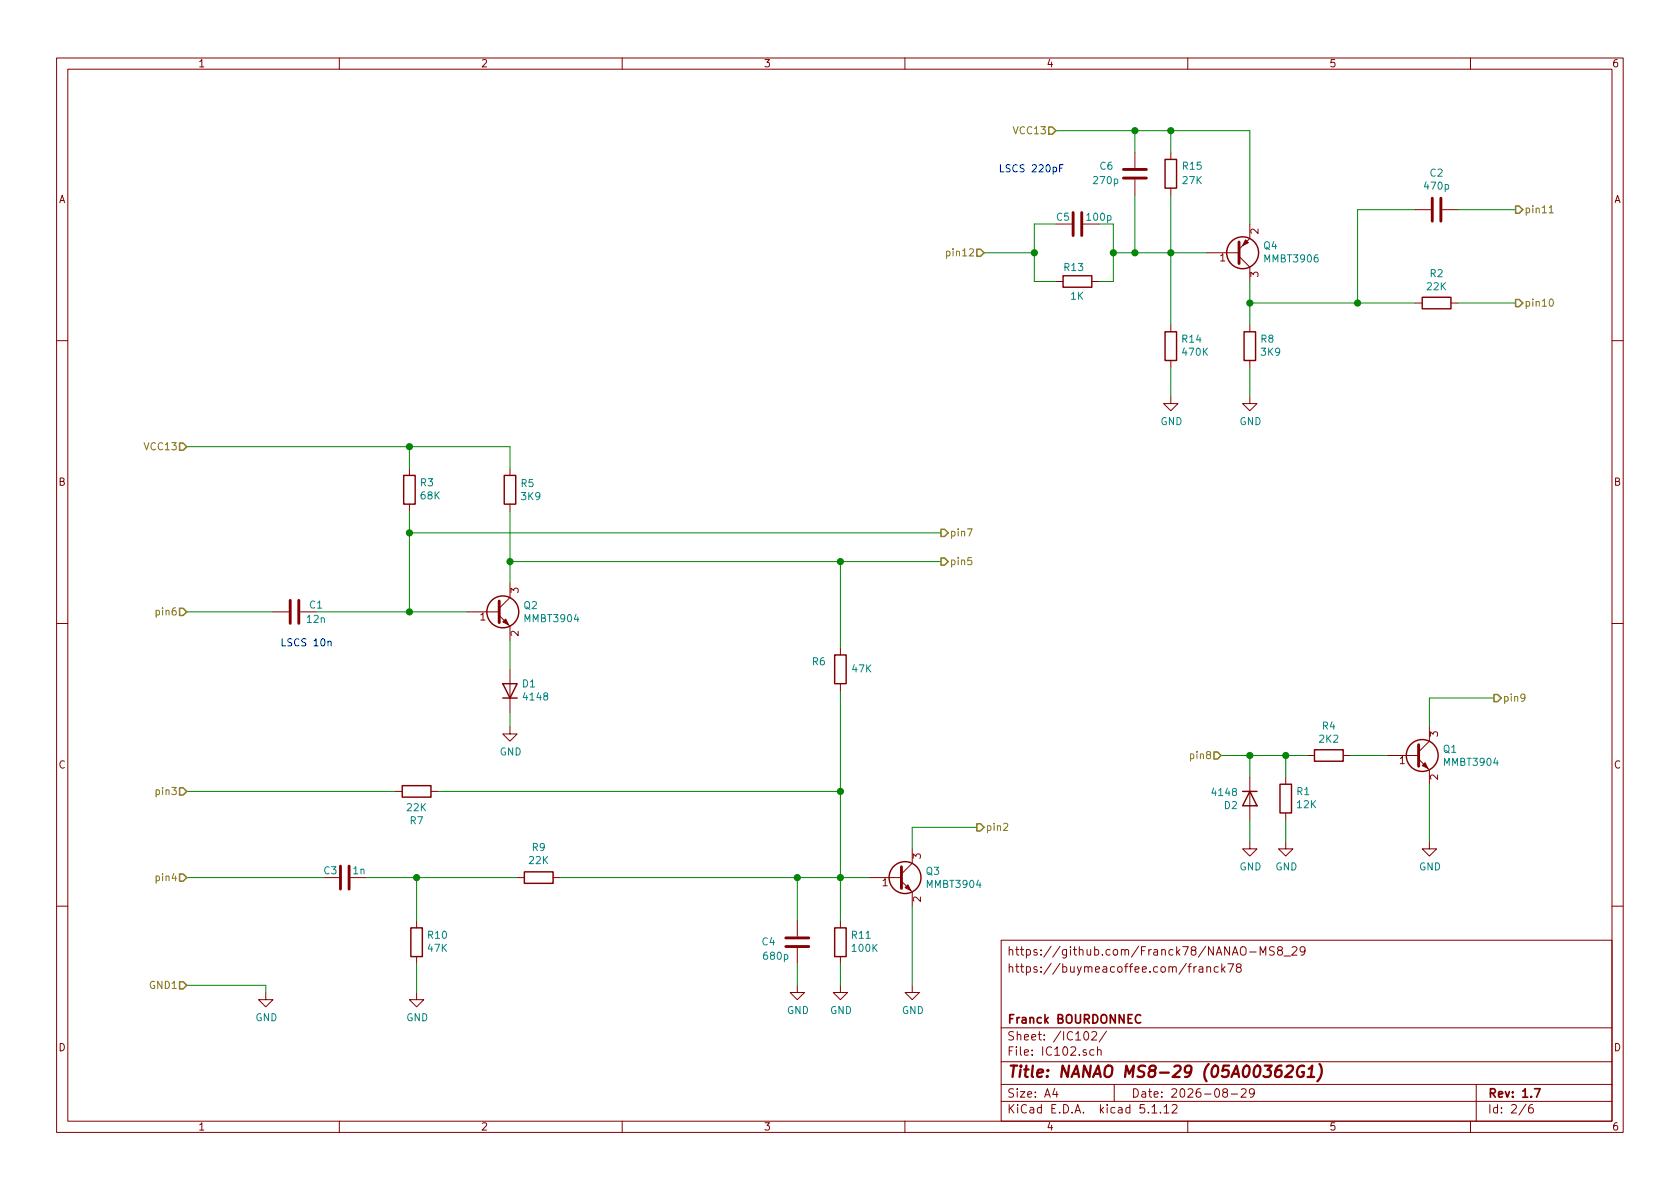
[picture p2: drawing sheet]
EESchema Schematic File Version 4
EELAYER 30 0
EELAYER END
$Descr A4 11693 8268
encoding utf-8
Sheet 2 6
Title "NANAO MS8-29 (05A00362G1)"
Date "2026-08-29"
Rev "1.7"
Comp "Franck BOURDONNEC"
Comment1 ""
Comment2 ""
Comment3 "https://buymeacoffee.com/franck78"
Comment4 "https://github.com/Franck78/NANAO-MS8_29"
$EndDescr
Text HLabel 1300 3100 0    50   Input ~ 0
VCC13
Text HLabel 1300 6850 0    50   Input ~ 0
GND1
$Comp
L Transistor_BJT:MMBT3904 Q3
U 1 1
P 6250 6100
F 0 "Q3" H 6441 6146 50  0000 L CNN
F 1 "MMBT3904" H 6441 6055 50  0000 L CNN
F 2 "Package_TO_SOT_SMD:SOT-23" H 6450 6025 50  0001 L CIN
F 3 "https://www.onsemi.com/pub/Collateral/2N3903-D.PDF" H 6250 6100 50  0001 L CNN
F 4 "C20526" H 6250 6100 50  0001 C CNN "LCSC"
	1    6250 6100
	1    0    0    -1  
$EndComp
$Comp
L Transistor_BJT:MMBT3906 Q4
U 1 1
P 8600 1750
F 0 "Q4" H 8791 1704 50  0000 L CNN
F 1 "MMBT3906" H 8791 1795 50  0000 L CNN
F 2 "Package_TO_SOT_SMD:SOT-23" H 8800 1675 50  0001 L CIN
F 3 "https://www.onsemi.com/pub/Collateral/2N3906-D.PDF" H 8600 1750 50  0001 L CNN
F 4 "C2143" H 8600 1750 50  0001 C CNN "LCSC"
	1    8600 1750
	1    0    0    1   
$EndComp
$Comp
L Transistor_BJT:MMBT3904 Q1
U 1 1
P 9850 5250
F 0 "Q1" H 10041 5296 50  0000 L CNN
F 1 "MMBT3904" H 10041 5205 50  0000 L CNN
F 2 "Package_TO_SOT_SMD:SOT-23" H 10050 5175 50  0001 L CIN
F 3 "https://www.onsemi.com/pub/Collateral/2N3903-D.PDF" H 9850 5250 50  0001 L CNN
F 4 "C20526" H 9850 5250 50  0001 C CNN "LCSC"
	1    9850 5250
	1    0    0    -1  
$EndComp
Text HLabel 6800 5750 2    50   Output ~ 0
pin2
Text HLabel 6550 3900 2    50   Output ~ 0
pin5
$Comp
L Device:R R4
U 1 1
P 9250 5250
F 0 "R4" V 9043 5250 50  0000 C CNN
F 1 "2K2" V 9134 5250 50  0000 C CNN
F 2 "Resistor_SMD:R_0805_2012Metric_Pad1.20x1.40mm_HandSolder" V 9180 5250 50  0001 C CNN
F 3 "~" H 9250 5250 50  0001 C CNN
F 4 "C17520" V 9250 5250 50  0001 C CNN "LCSC"
	1    9250 5250
	0    1    1    0   
$EndComp
Wire Wire Line
	9400 5250 9650 5250
$Comp
L Device:R R14
U 1 1
P 8150 2400
F 0 "R14" H 8080 2354 50  0000 R CNN
F 1 "470K" H 8080 2445 50  0000 R CNN
F 2 "Resistor_SMD:R_0805_2012Metric_Pad1.20x1.40mm_HandSolder" V 8080 2400 50  0001 C CNN
F 3 "~" H 8150 2400 50  0001 C CNN
F 4 "C17709" H 8150 2400 50  0001 C CNN "LCSC"
	1    8150 2400
	-1   0    0    1   
$EndComp
$Comp
L power:GND #PWR0153
U 1 1
P 2900 6900
F 0 "#PWR0153" H 2900 6650 50  0001 C CNN
F 1 "GND" H 2905 6727 50  0000 C CNN
F 2 "" H 2900 6900 50  0001 C CNN
F 3 "" H 2900 6900 50  0001 C CNN
	1    2900 6900
	1    0    0    -1  
$EndComp
$Comp
L power:GND #PWR0151
U 1 1
P 1850 6900
F 0 "#PWR0151" H 1850 6650 50  0001 C CNN
F 1 "GND" H 1855 6727 50  0000 C CNN
F 2 "" H 1850 6900 50  0001 C CNN
F 3 "" H 1850 6900 50  0001 C CNN
	1    1850 6900
	1    0    0    -1  
$EndComp
$Comp
L Device:C C2
U 1 1
P 10000 1450
F 0 "C2" V 10252 1450 50  0000 C CNN
F 1 "470p" V 10161 1450 50  0000 C CNN
F 2 "Capacitor_SMD:C_0805_2012Metric_Pad1.18x1.45mm_HandSolder" H 10038 1300 50  0001 C CNN
F 3 "~" H 10000 1450 50  0001 C CNN
F 4 "C1743" V 10000 1450 50  0001 C CNN "LCSC"
	1    10000 1450
	0    -1   -1   0   
$EndComp
$Comp
L Device:C C1
U 1 1
P 2050 4250
F 0 "C1" V 2000 4400 50  0000 C CNN
F 1 "12n" V 2100 4400 50  0000 C CNN
F 2 "Capacitor_SMD:C_0805_2012Metric_Pad1.18x1.45mm_HandSolder" H 2088 4100 50  0001 C CNN
F 3 "~" H 2050 4250 50  0001 C CNN
F 4 "C1710" V 2050 4250 50  0001 C CNN "LCSC"
	1    2050 4250
	0    1    1    0   
$EndComp
Wire Wire Line
	1900 4250 1300 4250
Wire Wire Line
	10150 1450 10550 1450
Text HLabel 1300 4250 0    50   Input ~ 0
pin6
Text HLabel 10550 1450 2    50   Output ~ 0
pin11
Text HLabel 1300 6100 0    50   Input ~ 0
pin4
$Comp
L Device:C C3
U 1 1
P 2400 6100
F 0 "C3" V 2350 6000 50  0000 C CNN
F 1 "1n" V 2350 6200 50  0000 C CNN
F 2 "Capacitor_SMD:C_0805_2012Metric_Pad1.18x1.45mm_HandSolder" H 2438 5950 50  0001 C CNN
F 3 "~" H 2400 6100 50  0001 C CNN
F 4 "C46653" V 2400 6100 50  0001 C CNN "LCSC"
	1    2400 6100
	0    1    1    0   
$EndComp
Wire Wire Line
	2250 6100 1300 6100
$Comp
L Device:C C6
U 1 1
P 7900 1200
F 0 "C6" H 8150 1150 50  0000 R CNN
F 1 "270p" H 8200 1250 50  0000 R CNN
F 2 "Capacitor_SMD:C_0805_2012Metric_Pad1.18x1.45mm_HandSolder" H 7938 1050 50  0001 C CNN
F 3 "~" H 7900 1200 50  0001 C CNN
F 4 "C107145" H 7900 1200 50  0001 C CNN "LCSC"
	1    7900 1200
	-1   0    0    1   
$EndComp
Wire Wire Line
	7900 1050 7900 900 
Text HLabel 10550 2100 2    50   Output ~ 0
pin10
$Comp
L Device:R R2
U 1 1
P 10000 2100
F 0 "R2" V 9793 2100 50  0000 C CNN
F 1 "22K" V 9884 2100 50  0000 C CNN
F 2 "Resistor_SMD:R_0805_2012Metric_Pad1.20x1.40mm_HandSolder" V 9930 2100 50  0001 C CNN
F 3 "~" H 10000 2100 50  0001 C CNN
F 4 "C17560" V 10000 2100 50  0001 C CNN "LCSC"
	1    10000 2100
	0    -1   1    0   
$EndComp
Wire Wire Line
	8700 2100 9450 2100
Wire Wire Line
	10150 2100 10550 2100
$Comp
L Device:C C4
U 1 1
P 5550 6550
F 0 "C4" H 5750 6550 50  0000 C CNN
F 1 "680p" H 5700 6650 50  0000 C CNN
F 2 "Capacitor_SMD:C_0805_2012Metric_Pad1.18x1.45mm_HandSolder" H 5588 6400 50  0001 C CNN
F 3 "~" H 5550 6550 50  0001 C CNN
F 4 "C1754" H 5550 6550 50  0001 C CNN "LCSC"
	1    5550 6550
	-1   0    0    1   
$EndComp
Wire Wire Line
	6050 6100 5850 6100
Wire Wire Line
	6350 5900 6350 5750
$Comp
L Device:R R11
U 1 1
P 5850 6550
F 0 "R11" H 5780 6504 50  0000 R CNN
F 1 "100K" H 5780 6595 50  0000 R CNN
F 2 "Resistor_SMD:R_0805_2012Metric_Pad1.20x1.40mm_HandSolder" V 5780 6550 50  0001 C CNN
F 3 "~" H 5850 6550 50  0001 C CNN
F 4 "C149504" H 5850 6550 50  0001 C CNN "LCSC"
	1    5850 6550
	-1   0    0    1   
$EndComp
$Comp
L Device:C C5
U 1 1
P 7500 1550
F 0 "C5" V 7450 1450 50  0000 C CNN
F 1 "100p" V 7450 1700 50  0000 C CNN
F 2 "Capacitor_SMD:C_0805_2012Metric_Pad1.18x1.45mm_HandSolder" H 7538 1400 50  0001 C CNN
F 3 "~" H 7500 1550 50  0001 C CNN
F 4 "C1790" V 7500 1550 50  0001 C CNN "LCSC"
	1    7500 1550
	0    1    1    0   
$EndComp
Connection ~ 9450 2100
Wire Wire Line
	9450 2100 9850 2100
Wire Wire Line
	9850 1450 9450 1450
Wire Wire Line
	9450 2100 9450 1450
$Comp
L Device:R R8
U 1 1
P 8700 2400
F 0 "R8" H 8630 2354 50  0000 R CNN
F 1 "3K9" H 8630 2445 50  0000 R CNN
F 2 "Resistor_SMD:R_0805_2012Metric_Pad1.20x1.40mm_HandSolder" V 8630 2400 50  0001 C CNN
F 3 "~" H 8700 2400 50  0001 C CNN
	1    8700 2400
	-1   0    0    1   
$EndComp
$Comp
L power:GND #PWR0159
U 1 1
P 8700 2750
F 0 "#PWR0159" H 8700 2500 50  0001 C CNN
F 1 "GND" H 8705 2577 50  0000 C CNN
F 2 "" H 8700 2750 50  0001 C CNN
F 3 "" H 8700 2750 50  0001 C CNN
	1    8700 2750
	1    0    0    -1  
$EndComp
Wire Wire Line
	8700 2750 8700 2550
Wire Wire Line
	8400 1750 8150 1750
$Comp
L Device:R R13
U 1 1
P 7500 1950
F 0 "R13" V 7400 2000 50  0000 R CNN
F 1 "1K" V 7600 2000 50  0000 R CNN
F 2 "Resistor_SMD:R_0805_2012Metric_Pad1.20x1.40mm_HandSolder" V 7430 1950 50  0001 C CNN
F 3 "~" H 7500 1950 50  0001 C CNN
F 4 "C17513" V 7500 1950 50  0001 C CNN "LCSC"
	1    7500 1950
	0    1    1    0   
$EndComp
Wire Wire Line
	7350 1950 7200 1950
Wire Wire Line
	7200 1550 7350 1550
Text HLabel 6850 1750 0    50   Input ~ 0
pin12
$Comp
L power:GND #PWR0158
U 1 1
P 8150 2750
F 0 "#PWR0158" H 8150 2500 50  0001 C CNN
F 1 "GND" H 8155 2577 50  0000 C CNN
F 2 "" H 8150 2750 50  0001 C CNN
F 3 "" H 8150 2750 50  0001 C CNN
	1    8150 2750
	1    0    0    -1  
$EndComp
Connection ~ 8150 1750
Wire Wire Line
	8700 1950 8700 2100
Text HLabel 8500 5250 0    50   Input ~ 0
pin8
$Comp
L power:GND #PWR0152
U 1 1
P 9950 5850
F 0 "#PWR0152" H 9950 5600 50  0001 C CNN
F 1 "GND" H 9955 5677 50  0000 C CNN
F 2 "" H 9950 5850 50  0001 C CNN
F 3 "" H 9950 5850 50  0001 C CNN
	1    9950 5850
	1    0    0    -1  
$EndComp
$Comp
L Transistor_BJT:MMBT3904 Q2
U 1 1
P 3450 4250
F 0 "Q2" H 3641 4296 50  0000 L CNN
F 1 "MMBT3904" H 3641 4205 50  0000 L CNN
F 2 "Package_TO_SOT_SMD:SOT-23" H 3650 4175 50  0001 L CIN
F 3 "https://www.onsemi.com/pub/Collateral/2N3903-D.PDF" H 3450 4250 50  0001 L CNN
F 4 "C20526" H 3450 4250 50  0001 C CNN "LCSC"
	1    3450 4250
	1    0    0    -1  
$EndComp
$Comp
L Device:D D1
U 1 1
P 3550 4800
F 0 "D1" V 3596 4720 50  0000 R CNN
F 1 "4148" V 3505 4720 50  0000 R CNN
F 2 "Diode_SMD:D_SOD-323_HandSoldering" H 3550 4800 50  0001 C CNN
F 3 "~" H 3550 4800 50  0001 C CNN
F 4 "C2128" V 3550 4800 50  0001 C CNN "LCSC"
	1    3550 4800
	0    -1   -1   0   
$EndComp
$Comp
L power:GND #PWR0154
U 1 1
P 3550 5050
F 0 "#PWR0154" H 3550 4800 50  0001 C CNN
F 1 "GND" H 3555 4877 50  0000 C CNN
F 2 "" H 3550 5050 50  0001 C CNN
F 3 "" H 3550 5050 50  0001 C CNN
	1    3550 5050
	1    0    0    -1  
$EndComp
Wire Wire Line
	3550 5050 3550 4950
$Comp
L Device:R R3
U 1 1
P 2850 3400
F 0 "R3" H 2780 3354 50  0000 R CNN
F 1 "68K" H 2780 3445 50  0000 R CNN
F 2 "Resistor_SMD:R_0805_2012Metric_Pad1.20x1.40mm_HandSolder" V 2780 3400 50  0001 C CNN
F 3 "~" H 2850 3400 50  0001 C CNN
F 4 "C17801" H 2850 3400 50  0001 C CNN "LCSC"
	1    2850 3400
	-1   0    0    1   
$EndComp
$Comp
L Device:R R5
U 1 1
P 3550 3400
F 0 "R5" H 3620 3446 50  0000 L CNN
F 1 "3K9" H 3620 3355 50  0000 L CNN
F 2 "Resistor_SMD:R_0805_2012Metric_Pad1.20x1.40mm_HandSolder" V 3480 3400 50  0001 C CNN
F 3 "~" H 3550 3400 50  0001 C CNN
F 4 "C17614" H 3550 3400 50  0001 C CNN "LCSC"
	1    3550 3400
	1    0    0    -1  
$EndComp
Wire Wire Line
	3550 4050 3550 3900
Wire Wire Line
	3550 3250 3550 3100
Wire Wire Line
	2850 3100 2850 3250
Wire Wire Line
	8700 900  8700 1550
$Comp
L Device:R R6
U 1 1
P 5850 4650
F 0 "R6" H 6000 4600 50  0000 C CNN
F 1 "47K" H 5700 4650 50  0000 C CNN
F 2 "Resistor_SMD:R_0805_2012Metric_Pad1.20x1.40mm_HandSolder" V 5780 4650 50  0001 C CNN
F 3 "~" H 5850 4650 50  0001 C CNN
F 4 "C17713" H 5850 4650 50  0001 C CNN "LCSC"
	1    5850 4650
	-1   0    0    1   
$EndComp
Connection ~ 3550 3900
Text HLabel 1300 5500 0    50   Input ~ 0
pin3
$Comp
L Device:R R7
U 1 1
P 2900 5500
F 0 "R7" V 2693 5500 50  0000 C CNN
F 1 "22K" V 2784 5500 50  0000 C CNN
F 2 "Resistor_SMD:R_0805_2012Metric_Pad1.20x1.40mm_HandSolder" V 2830 5500 50  0001 C CNN
F 3 "~" H 2900 5500 50  0001 C CNN
F 4 "C17560" V 2900 5500 50  0001 C CNN "LCSC"
	1    2900 5500
	0    -1   -1   0   
$EndComp
Wire Wire Line
	2750 5500 1300 5500
Text HLabel 6550 3700 2    50   Output ~ 0
pin7
Wire Wire Line
	6550 3700 2850 3700
Wire Wire Line
	2850 4250 2850 3700
Wire Wire Line
	2850 4250 2200 4250
Wire Wire Line
	2850 3550 2850 3700
Wire Wire Line
	5850 6700 5850 6850
$Comp
L power:GND #PWR0156
U 1 1
P 5850 6850
F 0 "#PWR0156" H 5850 6600 50  0001 C CNN
F 1 "GND" H 5855 6677 50  0000 C CNN
F 2 "" H 5850 6850 50  0001 C CNN
F 3 "" H 5850 6850 50  0001 C CNN
	1    5850 6850
	1    0    0    -1  
$EndComp
$Comp
L Device:R R15
U 1 1
P 8150 1200
F 0 "R15" H 8000 1150 50  0000 C CNN
F 1 "27K" H 8000 1250 50  0000 C CNN
F 2 "Resistor_SMD:R_0805_2012Metric_Pad1.20x1.40mm_HandSolder" V 8080 1200 50  0001 C CNN
F 3 "~" H 8150 1200 50  0001 C CNN
F 4 "C17593" H 8150 1200 50  0001 C CNN "LCSC"
	1    8150 1200
	-1   0    0    1   
$EndComp
Wire Wire Line
	8150 1050 8150 900 
Wire Wire Line
	8150 900  7900 900 
Connection ~ 8150 900 
Connection ~ 7900 900 
Wire Wire Line
	7900 900  7350 900 
Wire Wire Line
	8150 900  8700 900 
Wire Wire Line
	8150 1350 8150 1750
Wire Wire Line
	7900 1350 7900 1750
Wire Wire Line
	7900 1750 8150 1750
Wire Wire Line
	7650 1550 7750 1550
Wire Wire Line
	7750 1950 7650 1950
Wire Wire Line
	7200 1950 7200 1750
Wire Wire Line
	6850 1750 7200 1750
Connection ~ 7200 1750
Wire Wire Line
	7200 1750 7200 1550
Wire Wire Line
	6350 5750 6800 5750
Text HLabel 7350 900  0    50   Input ~ 0
VCC13
Wire Wire Line
	5550 6400 5550 6100
$Comp
L power:GND #PWR0157
U 1 1
P 6350 6850
F 0 "#PWR0157" H 6350 6600 50  0001 C CNN
F 1 "GND" H 6355 6677 50  0000 C CNN
F 2 "" H 6350 6850 50  0001 C CNN
F 3 "" H 6350 6850 50  0001 C CNN
	1    6350 6850
	1    0    0    -1  
$EndComp
Wire Wire Line
	5850 6100 5850 6400
Wire Wire Line
	6350 6300 6350 6850
Connection ~ 5550 6100
Connection ~ 5850 6100
Wire Wire Line
	5850 6100 5550 6100
Wire Wire Line
	5550 6700 5550 6850
$Comp
L power:GND #PWR0155
U 1 1
P 5550 6850
F 0 "#PWR0155" H 5550 6600 50  0001 C CNN
F 1 "GND" H 5555 6677 50  0000 C CNN
F 2 "" H 5550 6850 50  0001 C CNN
F 3 "" H 5550 6850 50  0001 C CNN
	1    5550 6850
	1    0    0    -1  
$EndComp
$Comp
L Device:R R10
U 1 1
P 2900 6550
F 0 "R10" H 2830 6504 50  0000 R CNN
F 1 "47K" H 2830 6595 50  0000 R CNN
F 2 "Resistor_SMD:R_0805_2012Metric_Pad1.20x1.40mm_HandSolder" V 2830 6550 50  0001 C CNN
F 3 "~" H 2900 6550 50  0001 C CNN
F 4 "C17713" H 2900 6550 50  0001 C CNN "LCSC"
	1    2900 6550
	-1   0    0    1   
$EndComp
Wire Wire Line
	2900 6700 2900 6900
Wire Wire Line
	2550 6100 2900 6100
Wire Wire Line
	2900 6100 2900 6400
Wire Wire Line
	1850 6900 1850 6850
Wire Wire Line
	1850 6850 1300 6850
$Comp
L Device:R R9
U 1 1
P 3750 6100
F 0 "R9" V 3957 6100 50  0000 C CNN
F 1 "22K" V 3866 6100 50  0000 C CNN
F 2 "Resistor_SMD:R_0805_2012Metric_Pad1.20x1.40mm_HandSolder" V 3680 6100 50  0001 C CNN
F 3 "~" H 3750 6100 50  0001 C CNN
F 4 "C17560" V 3750 6100 50  0001 C CNN "LCSC"
	1    3750 6100
	0    -1   -1   0   
$EndComp
Wire Wire Line
	3600 6100 2900 6100
Connection ~ 2900 6100
Wire Wire Line
	3900 6100 5550 6100
Wire Wire Line
	3050 5500 5850 5500
Wire Wire Line
	2850 4250 3250 4250
Connection ~ 2850 4250
Wire Wire Line
	5850 3900 5850 4500
Wire Wire Line
	1300 3100 2850 3100
Connection ~ 2850 3100
Wire Wire Line
	2850 3100 3550 3100
Connection ~ 5850 5500
Wire Wire Line
	5850 5500 5850 6100
Connection ~ 8700 2100
Wire Wire Line
	8700 2100 8700 2250
Wire Wire Line
	7750 1550 7750 1750
Wire Wire Line
	7750 1750 7900 1750
Connection ~ 7750 1750
Wire Wire Line
	7750 1750 7750 1950
Connection ~ 7900 1750
Wire Wire Line
	8150 1750 8150 2250
Wire Wire Line
	8150 2550 8150 2750
Wire Wire Line
	3550 4450 3550 4650
Wire Wire Line
	9950 4850 9950 5050
Wire Wire Line
	8500 5250 8700 5250
Wire Wire Line
	9950 5450 9950 5850
$Comp
L Device:D D2
U 1 1
P 8700 5550
F 0 "D2" V 8746 5470 50  0000 R CNN
F 1 "4148" V 8655 5470 50  0000 R CNN
F 2 "Diode_SMD:D_SOD-323_HandSoldering" H 8700 5550 50  0001 C CNN
F 3 "~" H 8700 5550 50  0001 C CNN
F 4 "C2128" V 8700 5550 50  0001 C CNN "LCSC"
	1    8700 5550
	0    1    1    0   
$EndComp
$Comp
L Device:R R1
U 1 1
P 8950 5550
F 0 "R1" H 8880 5504 50  0000 R CNN
F 1 "12K" H 8880 5595 50  0000 R CNN
F 2 "Resistor_SMD:R_0805_2012Metric_Pad1.20x1.40mm_HandSolder" V 8880 5550 50  0001 C CNN
F 3 "~" H 8950 5550 50  0001 C CNN
F 4 "C17444" H 8950 5550 50  0001 C CNN "LCSC"
	1    8950 5550
	-1   0    0    1   
$EndComp
Wire Wire Line
	8950 5250 8950 5400
Connection ~ 8950 5250
Wire Wire Line
	8950 5250 9100 5250
Wire Wire Line
	8700 5400 8700 5250
Connection ~ 8700 5250
Wire Wire Line
	8700 5250 8950 5250
Wire Wire Line
	8700 5700 8700 5850
Wire Wire Line
	8950 5700 8950 5850
$Comp
L power:GND #PWR0101
U 1 1
P 8950 5850
F 0 "#PWR0101" H 8950 5600 50  0001 C CNN
F 1 "GND" H 8955 5677 50  0000 C CNN
F 2 "" H 8950 5850 50  0001 C CNN
F 3 "" H 8950 5850 50  0001 C CNN
	1    8950 5850
	1    0    0    -1  
$EndComp
$Comp
L power:GND #PWR0102
U 1 1
P 8700 5850
F 0 "#PWR0102" H 8700 5600 50  0001 C CNN
F 1 "GND" H 8705 5677 50  0000 C CNN
F 2 "" H 8700 5850 50  0001 C CNN
F 3 "" H 8700 5850 50  0001 C CNN
	1    8700 5850
	1    0    0    -1  
$EndComp
Text HLabel 10400 4850 2    50   Output ~ 0
pin9
Wire Wire Line
	9950 4850 10400 4850
Wire Wire Line
	5850 4800 5850 5500
Connection ~ 5850 3900
Wire Wire Line
	5850 3900 6550 3900
Wire Wire Line
	3550 3550 3550 3900
Wire Wire Line
	3550 3900 5850 3900
Connection ~ 2850 3700
Text Notes 1950 4500 0    50   ~ 0
LSCS 10n
Text Notes 6950 1200 0    50   ~ 0
LSCS 220pF
$EndSCHEMATC
